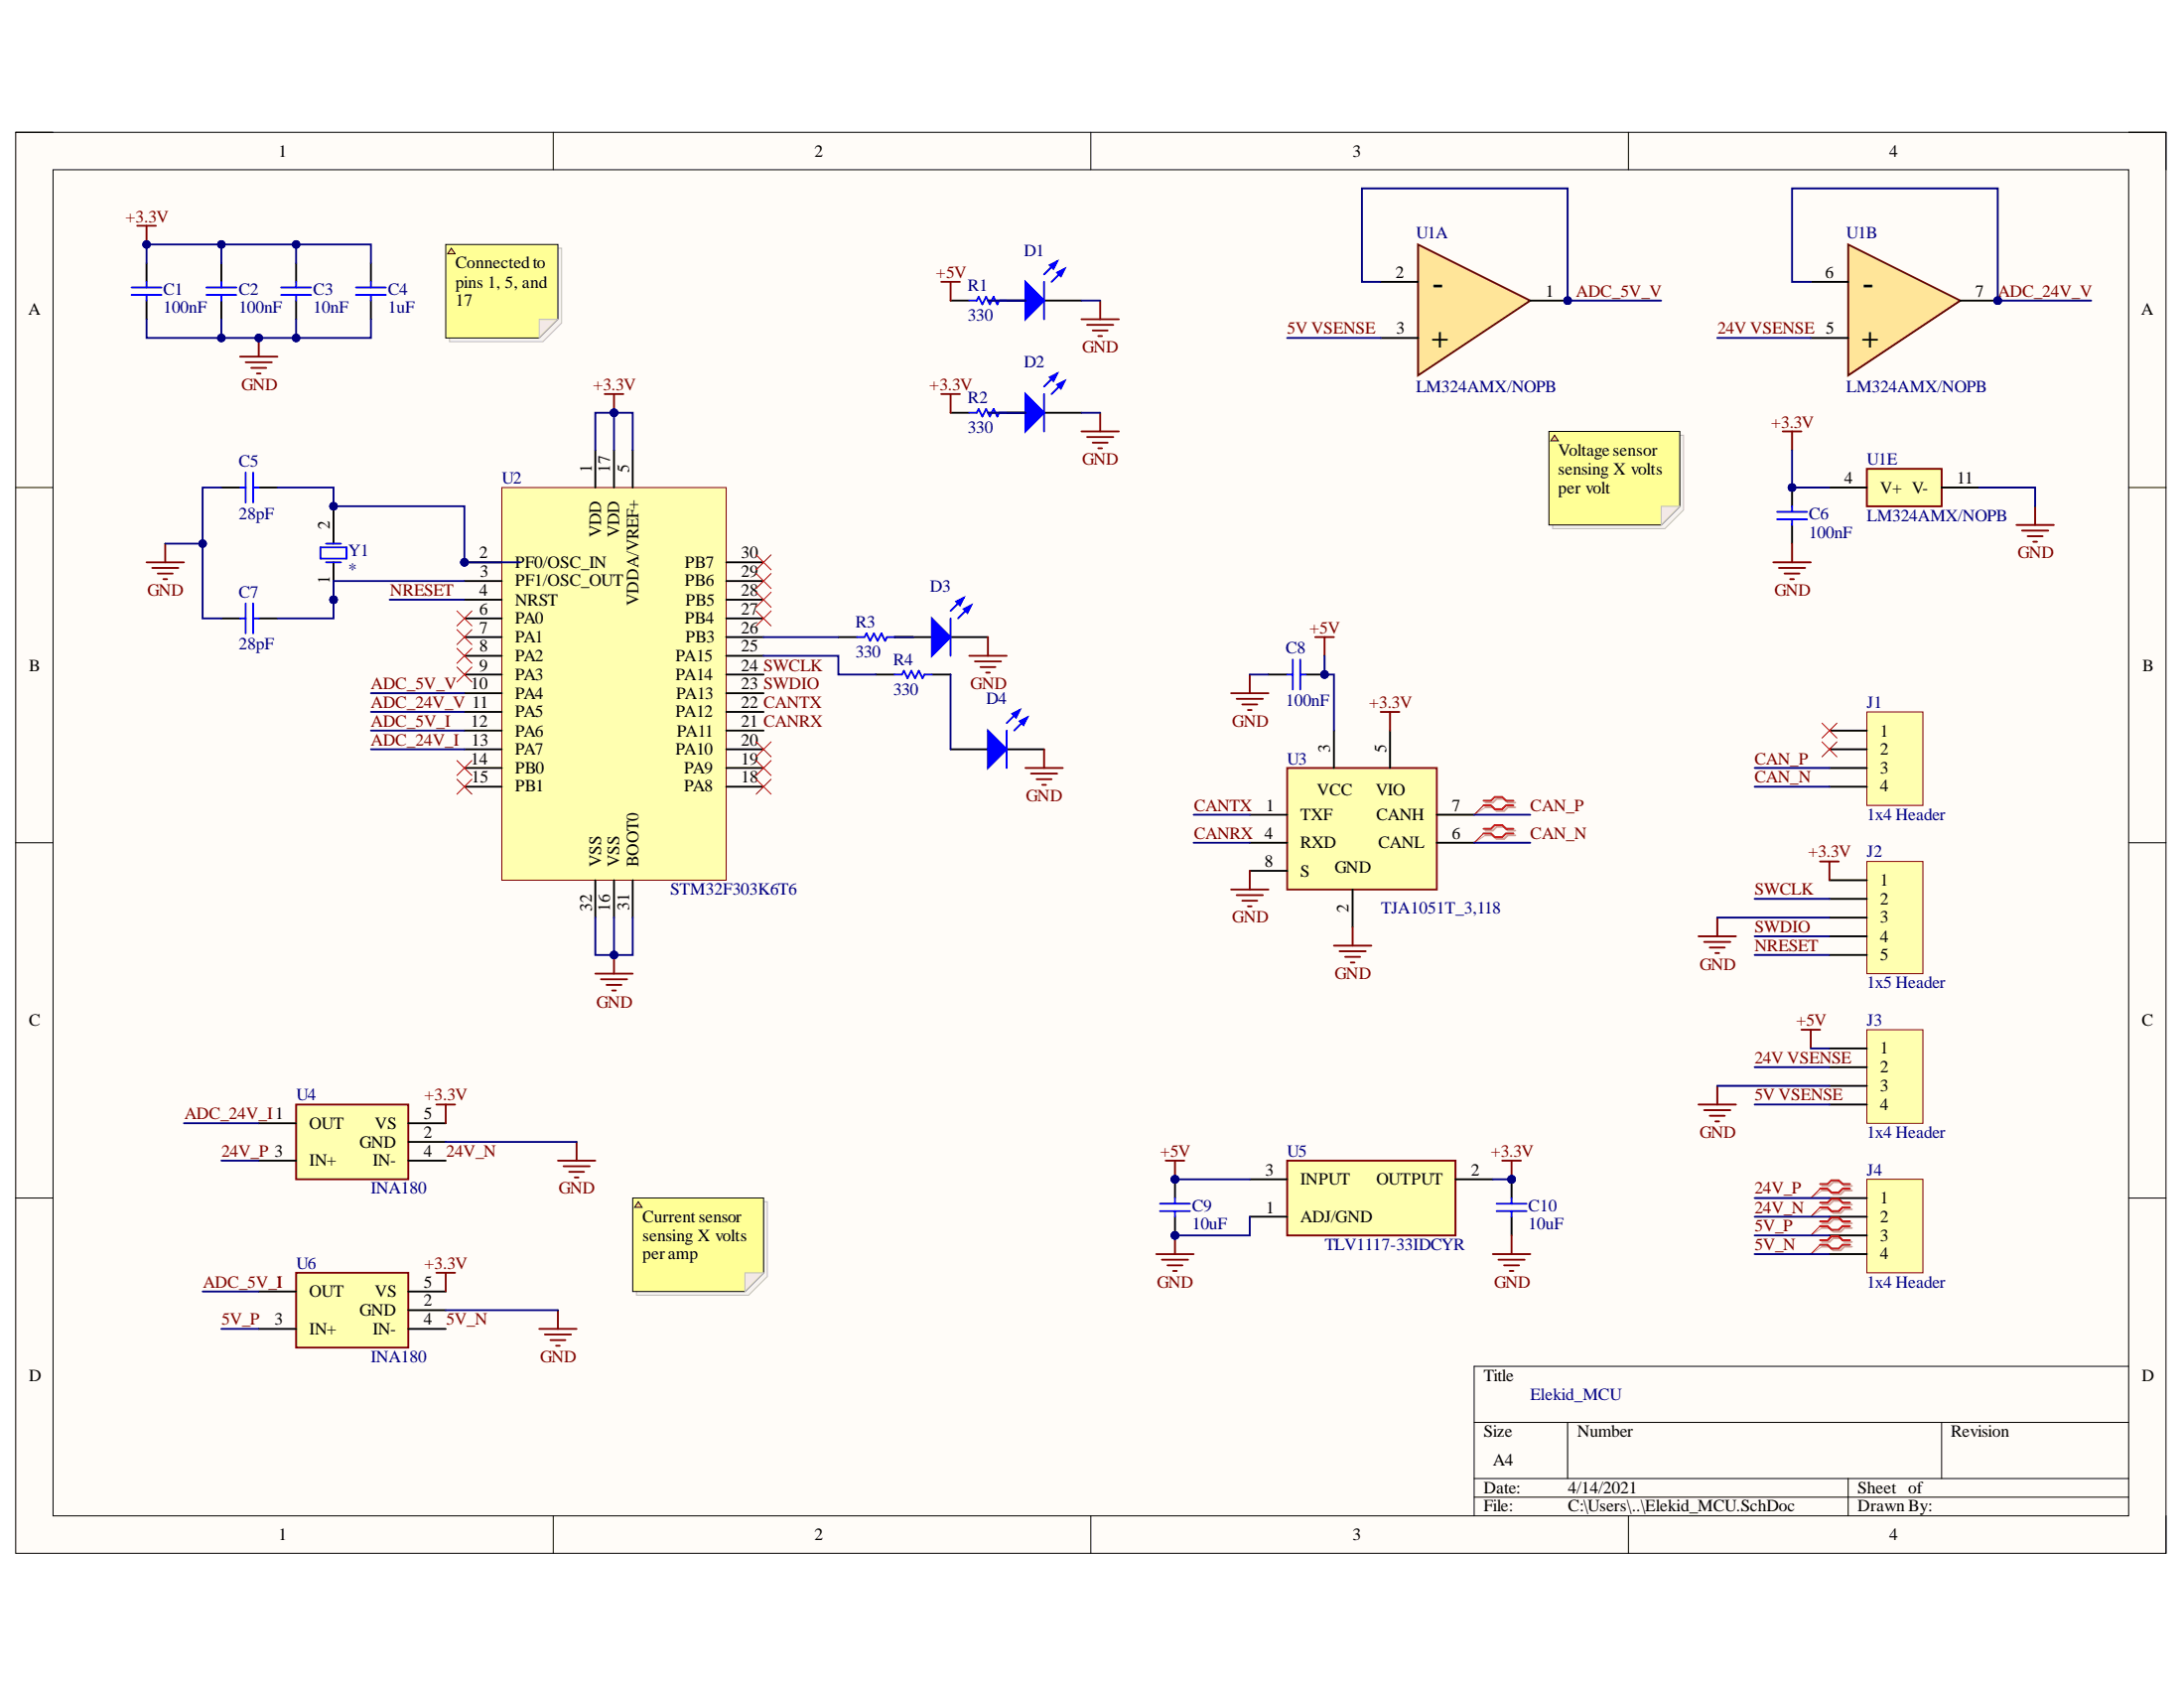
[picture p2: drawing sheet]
# Altium project Elekid_MCU.PrjPcb
1 sheet, 29 parts. Net scope: global (net labels, ports and power ports of the same name join across sheets).
Board file: Elekid_MCU.PcbDoc

## Sheet Elekid_MCU.SchDoc
size A4

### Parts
C1  value 100nF  [0805 - Capacitor]  (hidden comment: Capacitor - Nonpolarized)
C2  value 100nF  [0805 - Capacitor]  (hidden comment: Capacitor - Nonpolarized)
C3  value 10nF  [0805 - Capacitor]  (hidden comment: Capacitor - Nonpolarized)
C4  value 1uF  [0805 - Capacitor]  (hidden comment: Capacitor - Nonpolarized)
C5  value 28pF  [0805 - Capacitor]  (hidden comment: Capacitor - Nonpolarized)
C6  value 100nF  [0805 - Capacitor]  (hidden comment: Capacitor - Nonpolarized)
C7  value 28pF  [0805 - Capacitor]  (hidden comment: Capacitor - Nonpolarized)
C8  value 100nF  [0805 - Capacitor]  (hidden comment: Capacitor - Nonpolarized)
C9  value 10uF  [0805 - Capacitor]  (hidden comment: Capacitor - Nonpolarized)
C10  value 10uF  [0805 - Capacitor]  (hidden comment: Capacitor - Nonpolarized)
D1  LED  [0805 - Resistor]  (value not drawn)
D2  LED  [0805 - Resistor]  (value not drawn)
D3  LED  [0805 - Resistor]  (value not drawn)
D4  LED  [0805 - Resistor]  (value not drawn)
J1  1x4 Header  [B4B-XH]
J2  1x5 Header  [HDR1X5]
J3  1x4 Header  [B4B-XH]
J4  1x4 Header  [B4B-XH]
R1  value 330  [0603 - Resistor]  (hidden comment: Resistor)
R2  value 330  [0603 - Resistor]  (hidden comment: Resistor)
R3  value 330  [0603 - Resistor]  (hidden comment: Resistor)
R4  value 330  [0603 - Resistor]  (hidden comment: Resistor)
U1  LM324AMX/NOPB  [LM324AMX/NOPB]  (parts A,B,E of 5)
U2  STM32F303K6T6  [QFP80P900X900X160-32N]
U3  TJA1051T_3,118  [TJA1051T/3,118]
U4  INA180  [INA180]
U5  TLV1117-33IDCYR  [TLV1117]
U6  INA180  [INA180]
Y1  Oscillator  [2-SMD NO LEAD CRSYSTAL]  (value not drawn)

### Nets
+3.3V: C1.2 C2.2 C3.2 C4.2 C6.2 C10.2 J2.1 R2.1 U1.4(V+) U2.1(VDD) U2.5(VDDA/VREF+) U2.17(VDD) U3.5(VIO) U4.5(VS) U5.2(OUTPUT) U6.5(VS)
+5V: C8.2 C9.2 J3.1 R1.1 U3.3(VCC) U5.3(INPUT)
GND: C1.1 C2.1 C3.1 C4.1 C5.1 C6.1 C7.1 C8.1 C9.1 C10.1 D1.2(K) D2.2(K) D3.2(K) D4.2(K) J2.3 J3.3 U1.11(V-) U2.16(VSS) U2.31(BOOT0) U2.32(VSS) U3.2(GND) U3.8(S) U4.2(GND) U5.1(ADJ/GND) U6.2(GND)
5V VSENSE: J3.4 U1.3(+)
5V_N: J4.4 U6.4(IN-)
5V_P: J4.3 U6.3(IN+)
24V VSENSE: J3.2 U1.5(+)
24V_N: J4.2 U4.4(IN-)
24V_P: J4.1 U4.3(IN+)
ADC_5V_I: U2.12(PA6) U6.1(OUT)
ADC_5V_V: U1.1 U1.2(-) U2.10(PA4)
ADC_24V_I: U2.13(PA7) U4.1(OUT)
ADC_24V_V: U1.6(-) U1.7 U2.11(PA5)
CAN_N: J1.4 U3.6(CANL)
CAN_P: J1.3 U3.7(CANH)
CANRX: U2.21(PA11) U3.4(RXD)
CANTX: U2.22(PA12) U3.1(TXF)
NRESET: J2.5 U2.4(NRST)
SWCLK: J2.2 U2.24(PA14)
SWDIO: J2.4 U2.23(PA13)
NetC5_2: C5.2 U2.2(PF0/OSC_IN) Y1.2(OSC2)
NetC7_2: C7.2 U2.3(PF1/OSC_OUT) Y1.1(OSC1)
NetD1_1: D1.1(A) R1.2
NetD2_1: D2.1(A) R2.2
NetD3_1: D3.1(A) R3.2
NetD4_1: D4.1(A) R4.2
NetR3_1: R3.1 U2.26(PB3)
NetR4_1: R4.1 U2.25(PA15)

Not connected (* = marked no-connect by the designer): J1 1* 2*; U2 6(PA0)* 7(PA1)* 8(PA2)* 9(PA3)* 14(PB0)* 15(PB1)* 18(PA8)* 19(PA9)* 20(PA10)* 27(PB4)* 28(PB5)* 29(PB6)* 30(PB7)*

### Layout directives
differential pair: 5V_N, 5V_P, 24V_N, 24V_P, CAN_N, CAN_P

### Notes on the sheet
- Connected to pins 1, 5, and 17
- Voltage sensor sensing X volts per volt
- Current sensor sensing X volts per amp
- Elekid_MCU
